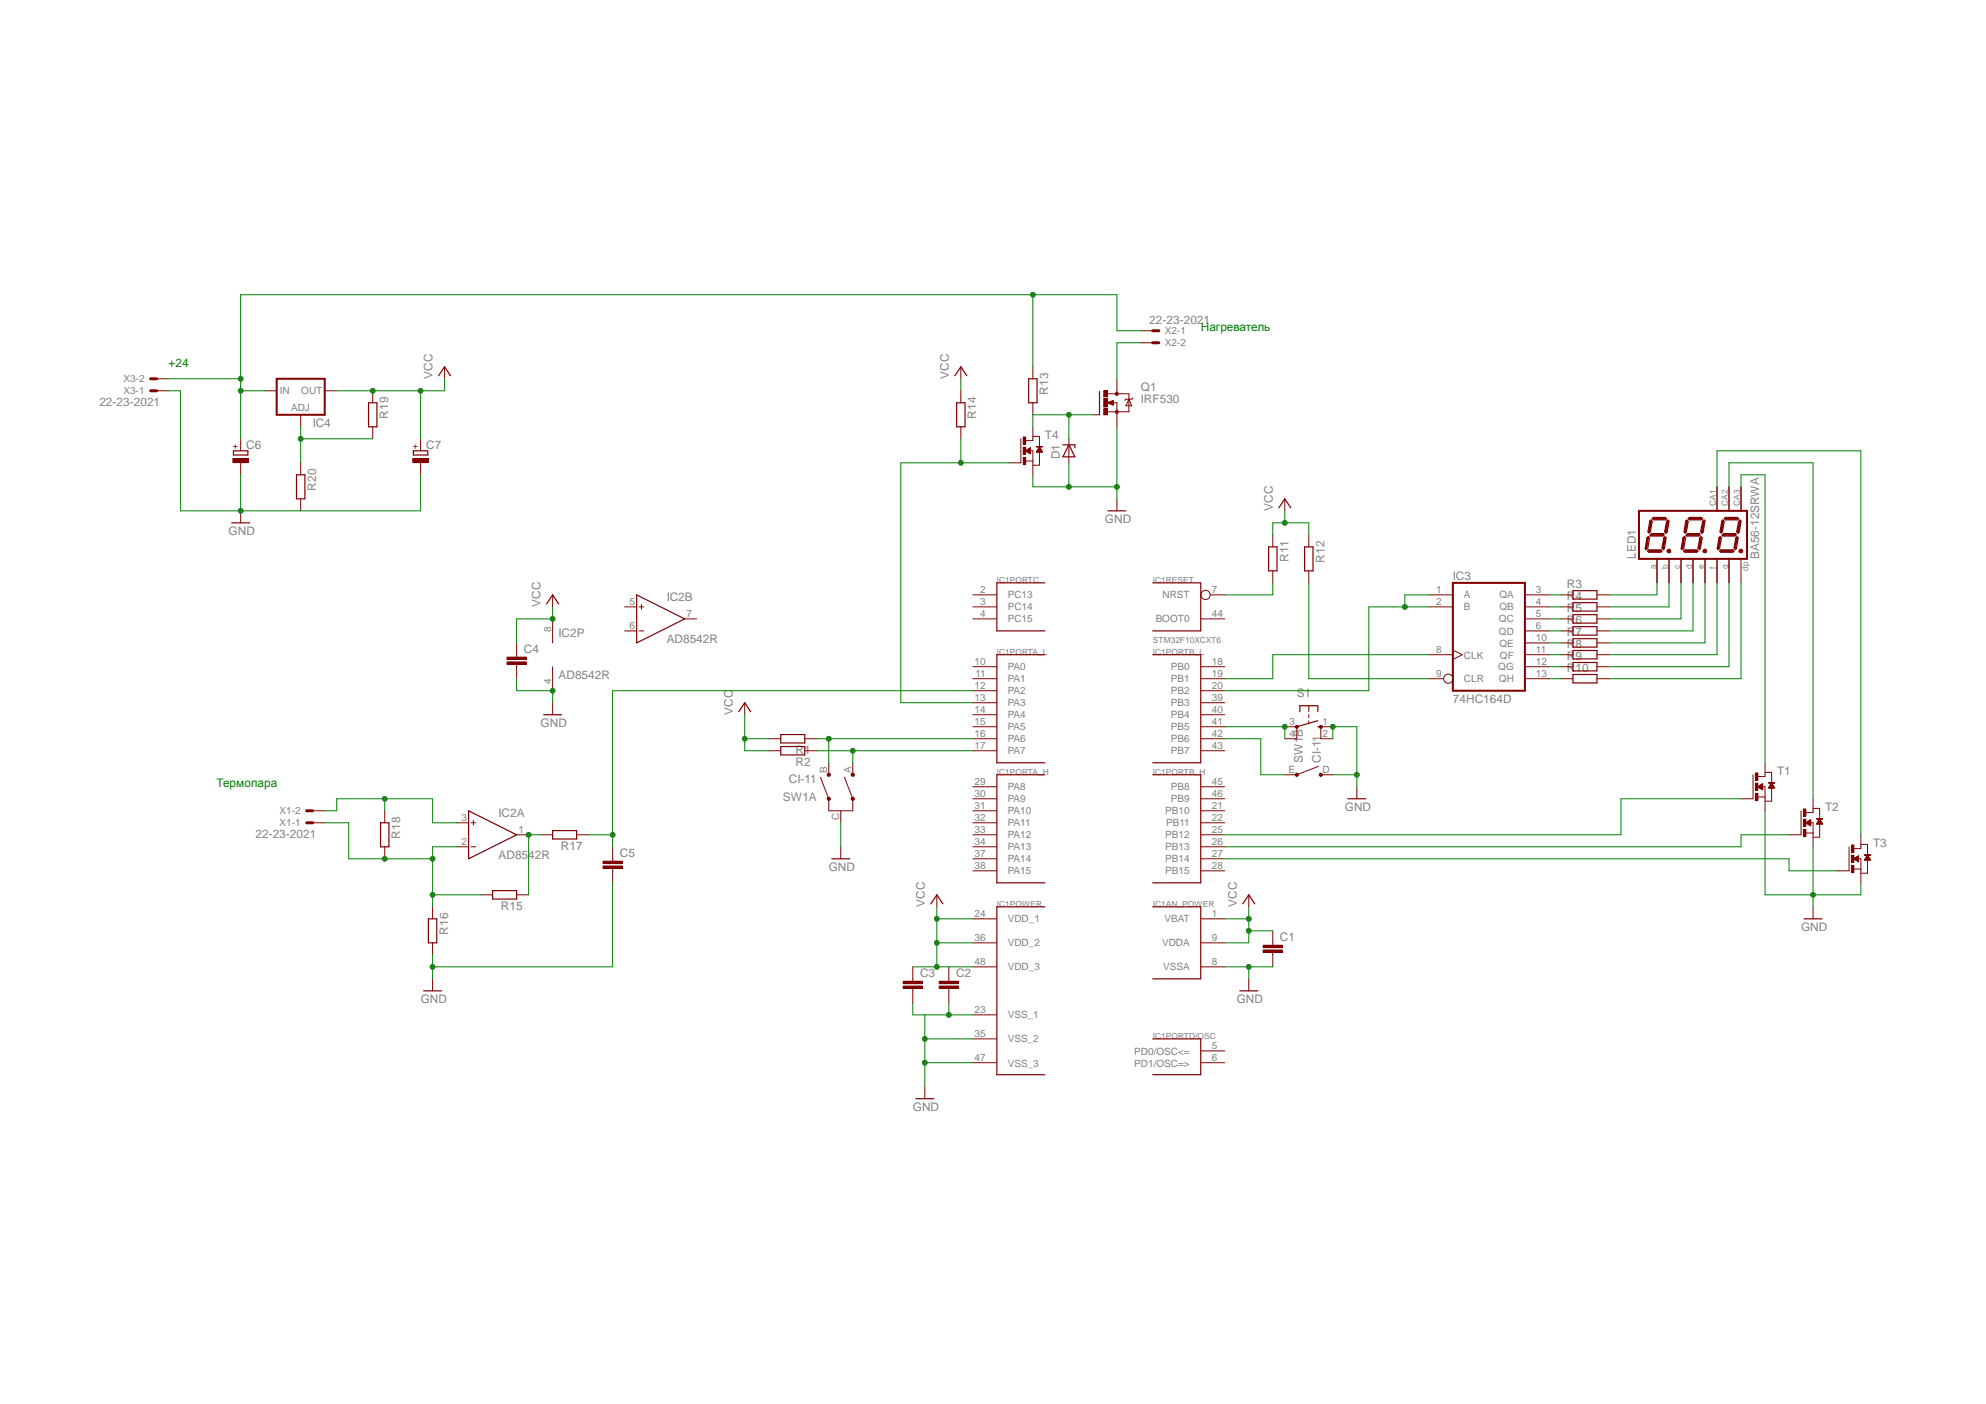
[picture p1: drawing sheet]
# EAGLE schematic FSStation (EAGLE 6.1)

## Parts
C1  C-EUC0805  [C0805]
C2  C-EUC0805  [C0805]
C3  C-EUC0805  [C0805]
C4  C-EUC0805  [C0805]
C5  C-EUC0805  [C0805]
C6  CPOL-EUE2.5-5  [E2,5-5]
C7  CPOL-EUE2.5-5  [E2,5-5]
D1  ZENER-DIODEDO34-7  [DO34Z7]
IC1  STM32F10XCXT6  [TQFP48]
IC2  AD8542R  [SO8]
IC3  74HC164D  [SO14]
IC4  LM317TS  [317TS]
LED1  BA56-12SRWA  [BX56-12]
Q1  IRF530  [TO220BV]
R1  R-EU_R0805  [R0805]
R2  R-EU_R0805  [R0805]
R3  R-EU_R0805  [R0805]
R4  R-EU_R0805  [R0805]
R5  R-EU_R0805  [R0805]
R6  R-EU_R0805  [R0805]
R7  R-EU_R0805  [R0805]
R8  R-EU_R0805  [R0805]
R9  R-EU_R0805  [R0805]
R10  R-EU_R0805  [R0805]
R11  R-EU_R0805  [R0805]
R12  R-EU_R0805  [R0805]
R13  R-EU_R0805  [R0805]
R14  R-EU_R0805  [R0805]
R15  R-EU_R0805  [R0805]
R16  R-EU_R0805  [R0805]
R17  R-EU_R0805  [R0805]
R18  R-EU_R0805  [R0805]
R19  R-EU_R0805  [R0805]
R20  R-EU_R0805  [R0805]
S1  40-XX  [B3F-40XX]
SW1  CI-11  [CI-11]
T1  NMOSSOT23  [SOT-23]
T2  NMOSSOT23  [SOT-23]
T3  NMOSSOT23  [SOT-23]
T4  NMOSSOT23  [SOT-23]
X1  22-23-2021  [22-23-2021]
X2  22-23-2021  [22-23-2021]
X3  22-23-2021  [22-23-2021]

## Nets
GND: C1.2 C2.2 C3.2 C4.2 C5.2 C6.- C7.- D1.A IC1.8(AN_POWER:VSSA) IC1.23(POWER:VSS_1) IC1.35(POWER:VSS_2) IC1.47(POWER:VSS_3) IC2.4(P:V-) Q1.S R16.2 R20.2 S1.1(S) S1.2(S1) SW1.C(A:C) SW1.D(B:D) T1.2(S) T2.2(S) T3.2(S) T4.2(S) X3.1
N$1: IC3.3(QA) R3.1
N$2: IC3.4(QB) R4.1
N$3: IC3.5(QC) R5.1
N$4: IC3.6(QD) R6.1
N$5: IC3.10(QE) R7.1
N$6: IC3.11(QF) R8.1
N$7: IC3.12(QG) R9.1
N$8: IC3.13(QH) R10.1
N$9: LED1.11(A) R3.2
N$10: LED1.7(B) R4.2
N$11: LED1.4(C) R5.2
N$12: LED1.2(D) R6.2
N$13: LED1.1(E) R7.2
N$14: LED1.10(F) R8.2
N$15: LED1.5(G) R9.2
N$16: LED1.3(DP) R10.2
N$17: LED1.12(CA) T3.1(D)
N$18: LED1.9(CA) T2.1(D)
N$19: LED1.8(CA) T1.1(D)
N$20: IC1.25(PORTB_H:PB12) T1.3(G)
N$21: IC1.26(PORTB_H:PB13) T2.3(G)
N$22: IC1.27(PORTB_H:PB14) T3.3(G)
N$24: D1.C Q1.G R13.2 T4.1(D)
N$25: IC1.19(PORTB_L:PB1) IC3.8(CLK)
N$26: IC1.20(PORTB_L:PB2) IC3.1(A) IC3.2(B)
N$27: IC1.13(PORTA_L:PA3) R14.2 T4.3(G)
N$28: IC1.7(RESET:NRST) R11.2
N$29: IC1.41(PORTB_L:PB5) S1.3(P) S1.4(P1)
N$30: IC1.42(PORTB_L:PB6) SW1.E(B:E)
N$31: IC2.2(A:IN-) R15.2 R16.1 R18.2 X1.1
N$32: IC3.9(CLR) R12.2
N$33: IC2.3(A:IN+) R18.1 X1.2
N$34: IC2.1(A:OUT) R15.1 R17.2
N$35: IC1.17(PORTA_L:PA7) R2.1 SW1.A(A:A)
N$36: IC1.16(PORTA_L:PA6) R1.1 SW1.B(A:B)
N$37: C5.1 IC1.12(PORTA_L:PA2) R17.1
N$40: Q1.D X2.2
N$41: C6.+ IC4.3(IN) R13.1 X2.1 X3.2
N$44: IC4.1(ADJ) R19.2 R20.1
VCC: C1.1 C3.1 C4.1 C7.+ IC1.1(AN_POWER:VBAT) IC1.9(AN_POWER:VDDA) IC1.24(POWER:VDD_1) IC1.36(POWER:VDD_2) IC1.48(POWER:VDD_3) IC2.8(P:V+) IC4.2(OUT) R1.2 R2.2 R11.1 R12.1 R14.1 R19.1
Unconnected: C2.1 IC1.2(PORTC:PC13) IC1.3(PORTC:PC14) IC1.4(PORTC:PC15) IC1.5(PORTD/OSC:PD0/OSC<=) IC1.6(PORTD/OSC:PD1/OSC=>) IC1.10(PORTA_L:PA0) IC1.11(PORTA_L:PA1) IC1.14(PORTA_L:PA4) IC1.15(PORTA_L:PA5) IC1.18(PORTB_L:PB0) IC1.21(PORTB_H:PB10) IC1.22(PORTB_H:PB11) IC1.28(PORTB_H:PB15) IC1.29(PORTA_H:PA8) IC1.30(PORTA_H:PA9) IC1.31(PORTA_H:PA10) IC1.32(PORTA_H:PA11) IC1.33(PORTA_H:PA12) IC1.34(PORTA_H:PA13) IC1.37(PORTA_H:PA14) IC1.38(PORTA_H:PA15) IC1.39(PORTB_L:PB3) IC1.40(PORTB_L:PB4) IC1.43(PORTB_L:PB7) IC1.44(RESET:BOOT0) IC1.45(PORTB_H:PB8) IC1.46(PORTB_H:PB9) IC2.5(B:IN+) IC2.6(B:IN-) IC2.7(B:OUT)

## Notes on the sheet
- Нагреватель
- +24
- Термопара

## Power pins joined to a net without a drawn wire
GND: IC3.7(GND)
VCC: IC3.14(VCC)
